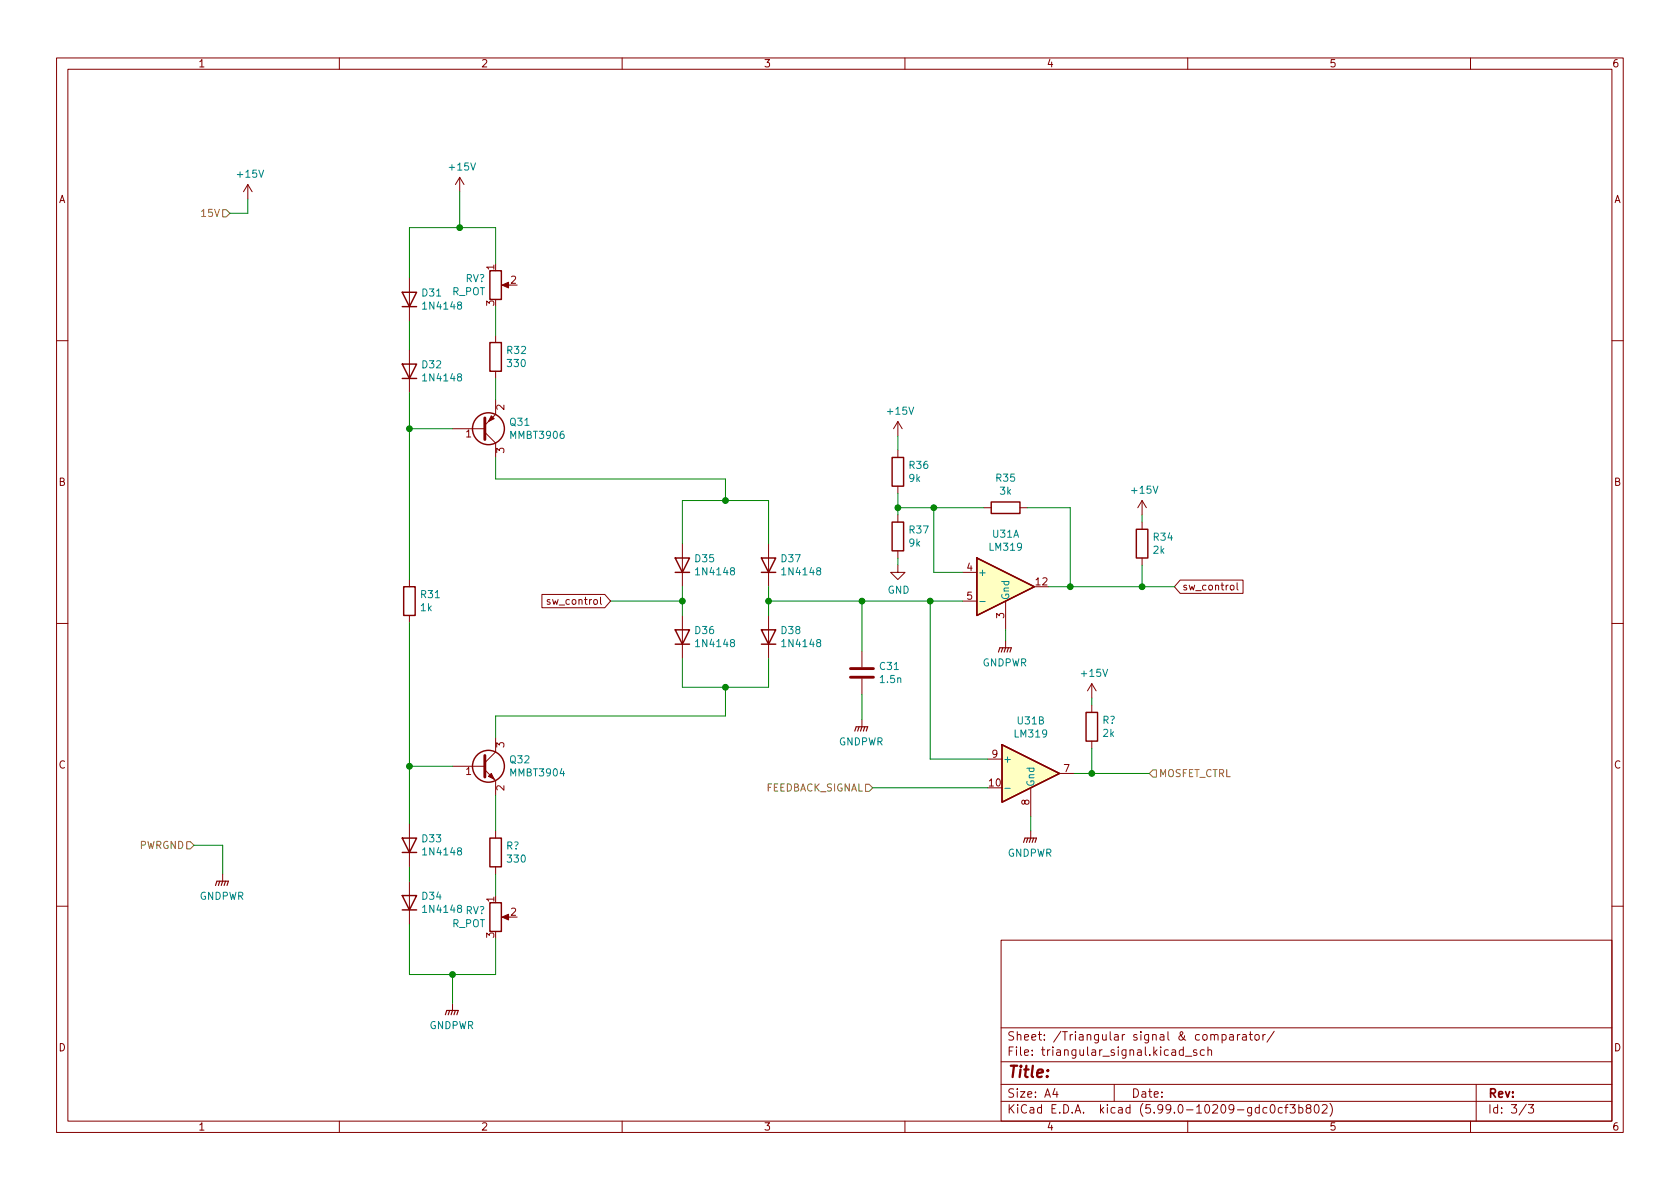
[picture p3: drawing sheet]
<svg xmlns="http://www.w3.org/2000/svg" width="297mm" height="210mm" viewBox="0 0 297 210" stroke-linecap="round" stroke-linejoin="round" font-family="sans-serif">
<g fill="none" stroke="#840000" stroke-width=".18">
<path d="M10 10.2h277v190.1h-277zM12 12.2h273v186.1h-273zM60 10.2v2M110 10.2v2M160 10.2v2M210 10.2v2M260 10.2v2M43.8 32.6l-.7 1.3M43.8 32.6v2.6M43.8 32.6l.8 1.3M81.3 31.4l-.8 1.2M81.3 31.4v2.5"/>
<path d="M81.3 31.4l.7 1.2M72.4 49.1v7.7M87.6 59.3v1.3M89.2 50.4h1M10 60.2h2M72.4 61.8v7.7M80 75.8h5.7M85.7 76.4l1.9 2v2.5M87.6 70.7v2.6l-1.9 1.9M87.6 65.7v1.2M158.7 74.5v2.6M158.7 79.6v1.3"/>
<path d="M158.7 74.5l-.7 1.3M158.7 74.5l.8 1.3M285 60.2h2M120.6 96.1v7.7M135.9 96.1v7.7M158.7 99.9v1.3h1.3l-1.3 1.3-1.2-1.3h1.2M158.7 86v1.2M158.7 91.1v1.2M158.7 97.4v1.3M174 89.8h1.3M180.3 89.8h1.3M201.9 88.5v2.6"/>
<path d="M201.9 92.3v1.3M201.9 98.7v1.2M201.9 88.5l-.7 1.3M201.9 88.5l.8 1.3M10 110.2h2M72.4 102.5v1.3M72.4 108.8v1.3M95.8 105.1h11.1l1 1.2-1 1.2h-11.1zM106.2 105.6v1.1l.2 .2M120.6 108.8v7.7M135.9 108.8v7.7M152.4 115.2v2.8"/>
<path d="M170.2 101.2h2.5M170.2 106.3h2.5M177.8 106.3v5.1M177.8 113.3v1.2M208.7 102.6h11.1v2.3h-11.1l-1.1-1.1zM217.6 103.5h.3l.3 .2v.4l-.3 .2h-.3l-.1-.2zM218.7 103.1v1l.2 .2M285 110.2h2M80 135.5h5.7M85.7 136.1l1.9 1.9v2.6M87.6 130.4v2.6l-1.9 1.9M152.4 120v2.8"/>
<path d="M152.4 127.2v1.3M174.6 134.2h2.6M182.2 139.3v5.1M187.3 136.8h2.6M193 120.9l-.7 1.3M193 120.9v2.5M193 124.7v1.3M193 131.1v1.2M193 120.9l.8 1.3M39.4 154.6v1.2M72.4 145.7v7.6M72.4 155.8v7.6"/>
<path d="M87.6 146.9v1.3M87.6 153.3v1.3M182.2 146.9v1.3M10 160.2h2M80 177.4v1.3M89.2 162.2h1M177 166.3h108v32h-108zM285 160.2h2M60 198.3v2M110 198.3v2M160 198.3v2M177 194.8h108"/>
<path d="M177 191.8h108M177 187.8h108M177 181.8h108M186.5 192.5l-.4 1h1M186.9 193v1M197 191.8v3M209.2 185.7l-.4-.1-.3 .3v.4l.1 .3h.6M209.2 185.1v1.5M209.6 186.8h1.1M210 198.3v2M211.6 185.7l-.4-.1-.2 .2 .1 .3 .5 .1v.4h-.6M212.9 185.7l-.4-.1-.3 .3v.4l.2 .3h.5"/>
<path d="M213.6 185.8l.2-.2 .3 .1 .1 .9M213.6 185.1v1.5M214.7 183.1l.2-.2 .4 .1 .1 .9M216.1 183l.4-.1 .3 .3v.4l-.2 .3h-.5M216.1 182.9v1.5M217.4 183h.6l.1 .9M218.1 183.3l-.5 .1a.29 .29 0 0 0-.2 .2 .29 .29 0 0 0 .2 .3h.5M218.8 182.9v1M219.2 182.9l-.3 .1-.1 .2M219.7 183h.6l.1 .9M220.4 183.3l-.5 .1a.29 .29 0 0 0-.3 .2 .29 .29 0 0 0 .3 .3h.5M220.9 182.9h.5"/>
<path d="M221.1 182.4v1.3l.3 .2M222 183l.4-.1 .2 .3v.4l-.2 .3h-.4l-.1-.3v-.4zM223.3 182.9v1M223.7 182.9l-.3 .1-.1 .2M224 195.9l-.4-.1-.3 .3v.4l.1 .3h.6M224.8 195.4l.1-.1a.81 .81 0 0 1 .6 .7 .81 .81 0 0 1-.3 .8h-.1a.81 .81 0 0 1-.6-.6 .81 .81 0 0 1 .3-.8zM225.3 182.4l-1.3 1.9M226.7 195.9l-.4-.1-.3 .3v.4l.1 .3h.6M227.1 195.8h.6M227.7 195.3l-.3 .2v1.3M228.1 195.3h.9l-.5 .6 .4 .1v.7l-.2 .1h-.4l-.2-.1M229.6 195.9l.5-.1 .3 .3v.4l-.2 .3h-.6"/>
<path d="M229.6 195.3v1.5M231.2 196l-.3-.3 .1-.2 .2-.2 .4 .1 .2 .2-.1 .2-.6 .2-.2 .3 .1 .4 .2 .1h.4l.2-.3-.1-.4-.2-.1M232.5 195.5l.2-.2a.81 .81 0 0 1 .6 .7 .81 .81 0 0 1-.3 .8h-.1a.81 .81 0 0 1-.4-1.3zM233.8 195.5l.6-.2 .2 .2v.3l-.9 1h.9M235.1 195.1a1.72 1.72 0 0 1 0 2.3M260 198.3v2M261 191.8v6.5M269.9 195.3l-1.3 1.9M270.2 195.3h1l-.6 .6 .5 .1v.7l-.2 .1h-.5l-.2-.1"/>
</g>
<g fill="#ffffc2" stroke="#ffffc2" stroke-width=".18">
<path d="M177.2 131.7l10.1 5.1-10.1 5.1z"/>
<path d="M172.7 98.7l10.2 5.1-10.2 5z"/>
</g>
<g fill="none" stroke="#840000" stroke-width=".25">
<path d="M71.1 51.7h2.6l-1.3 2.5zM71.1 54.2h2.6M86.6 47.9h2v5.1h-2zM71.1 64.4h2.6l-1.3 2.5zM71.1 66.9h2.6M86.6 60.6h2v5.1h-2zM119.4 98.7h2.5l-1.3 2.5zM134.6 98.7h2.6l-1.3 2.5zM157.7 92.3h2.1v5.1h-2.1zM157.7 80.9h2.1v5.1h-2.1zM172.7 98.7l10.2 5.1-10.2 5zM175.3 88.8h5v2h-5z"/>
<path d="M200.9 93.6h2v5.1h-2zM71.4 103.8h2v5h-2zM119.4 111.4h2.5l-1.3 2.5zM119.4 101.2h2.5M119.4 113.9h2.5M134.6 111.4h2.6l-1.3 2.5zM134.6 101.2h2.6M134.6 113.9h2.6M177.2 131.7l10.1 5.1-10.1 5.1zM192 126h2.1v5.1h-2.1zM71.1 148.2h2.6l-1.3 2.5zM71.1 158.4h2.6l-1.3 2.5z"/>
<path d="M71.1 150.7h2.6M86.6 159.6h2v5.1h-2zM86.6 148.2h2v5.1h-2zM71.1 160.9h2.6"/>
<circle cx="86.4" cy="75.8" r="2.82"/>
<circle cx="86.4" cy="135.5" r="2.82"/>
</g>
<path d="M173.2 106.4h1M177.7 139.4h.9" fill="none" stroke="#008484" stroke-width=".18"/>
<path d="M85.7 73.9v3.8M150.4 119.8h4M150.4 118.2h4M85.7 133.6v3.8" fill="none" stroke="#840000" stroke-width=".51"/>
<g fill="#840000" stroke="#840000" stroke-width=".18">
<path d="M86.4 137.3l.5-.5 .5 1z"/>
<path d="M88.8 50.4l1.1-.5v1z"/>
<path d="M88.8 162.2l1.1-.5v1z"/>
<path d="M86.9 73.5l.5 .5-1 .5z"/>
</g>
<g fill="none" stroke="#840000" stroke-width=".2">
<path d="M176.5 115.3l.3-.8h2l-.2 .8M177.3 114.5l-.3 .8M177.8 114.5l-.3 .8M178.3 114.5l-.2 .8M151.1 129.3l.3-.8h2l-.2 .8M151.9 128.5l-.3 .8M152.4 128.5l-.3 .8M152.9 128.5l-.2 .8M38.1 156.6l.3-.8h2l-.3 .8M38.9 155.8l-.3 .8M39.4 155.8l-.3 .8M39.9 155.8l-.3 .8"/>
<path d="M181 149l.2-.8h2.1l-.3 .8M181.7 148.2l-.2 .8M182.2 148.2l-.2 .8M182.8 148.2l-.3 .8M78.7 179.4l.3-.7h2l-.2 .7M79.5 178.7l-.3 .7M80 178.7l-.2 .7M80.5 178.7l-.2 .7"/>
</g>
<path d="M39.4 37.1h.6l.6 .6-.6 .6h-.6zM153 138.7h.7l.6 .6-.6 .6h-.7zM203.8 136.1h.7v1.3h-.7l-.6-.6zM33 148.8h.7l.6 .7-.6 .6h-.7z" fill="none" stroke="#848400" stroke-width=".18"/>
<g fill="none" stroke="#008400" stroke-width=".18">
<path d="M43.8 35.2v2.5h-3.2M81.3 33.9v6.4M72.4 56.8v5M87.6 46.6v-6.3h-15.2v8.8M87.6 54.2v5.1M72.4 69.5v33M72.4 75.8h7.6M87.6 66.9v3.8M158.7 77.1v2.5M87.6 80.9v3.8h40.7v3.8M120.6 96.1v-7.6h15.3v7.6M158.7 87.2v3.9"/>
<path d="M158.7 98.7v1.2M158.7 89.8h15.3M165.1 89.8v11.4h5.1M181.6 89.8h7.6v14M201.9 91.1v1.2M201.9 99.9v3.9M72.4 110.1v35.6M107.9 106.3h12.7M120.6 116.5v5h15.3v-5M120.6 103.8v5M135.9 106.3h34.3M135.9 103.8v5"/>
<path d="M152.4 106.3v8.9M164.5 106.3v27.9h10.1M177.8 111.4v1.9M185.4 103.8h22.2M72.4 135.5h7.6M128.3 121.5v5.1h-40.7v3.8M152.4 122.8v4.4M154.3 139.3h20.3M189.9 136.8h13.3M193 123.4v1.3M193 132.3v4.5M34.3 149.5h5.1v5.1"/>
<path d="M72.4 153.3v2.5M87.6 140.6v6.3M87.6 154.6v3.8M182.2 144.4v2.5M72.4 163.4v8.9h15.2v-6.3M80 172.3v5.1"/>
</g>
<g fill="#008400" stroke="#008400" stroke-width=".18">
<circle cx="135.9" cy="106.3" r=".51"/>
<circle cx="72.4" cy="135.5" r=".51"/>
<circle cx="128.3" cy="88.5" r=".51"/>
<circle cx="80" cy="172.3" r=".51"/>
<circle cx="72.4" cy="75.8" r=".51"/>
<circle cx="81.3" cy="40.3" r=".51"/>
<circle cx="120.7" cy="106.3" r=".51"/>
<circle cx="128.3" cy="121.5" r=".51"/>
<circle cx="158.8" cy="89.8" r=".51"/>
<circle cx="152.4" cy="106.3" r=".51"/>
<circle cx="164.5" cy="106.3" r=".51"/>
<circle cx="165.1" cy="89.8" r=".51"/>
<circle cx="189.2" cy="103.8" r=".51"/>
<circle cx="193" cy="136.8" r=".51"/>
<circle cx="201.9" cy="103.8" r=".51"/>
</g>
<text font-size="2.8" fill="#840000" x="178" y="190.6">Title:</text>
<g font-size="2.1" fill="#840000">
<text x="178" y="184">Sheet: /Triangular signal &amp; comparator/</text>
<text x="178" y="186.7">File: triangular_signal.kicad_sch</text>
<text x="178" y="196.9">KiCad E.D.A. kicad (5.99.0-10209-gdc0cf3b802)</text>
<text x="178" y="194.1">Size: A4</text>
<text x="200" y="194.1">Date:</text>
<text x="263" y="194.1">Rev:</text>
<text x="263" y="196.9">Id: 3/3</text>
</g>
<g font-size="1.8" fill="#840000">
<text x="35" y="11.9">1</text>
<text x="85" y="11.9">2</text>
<text x="135" y="11.9">3</text>
<text x="185" y="11.9">4</text>
<text x="235" y="11.9">5</text>
<text x="285" y="11.9">6</text>
<text x="10.3" y="35.9">A</text>
<text x="285.3" y="35.9">A</text>
<text x="87.4" y="47.7" transform="rotate(-90 87.4 47.7)">1</text>
<text x="90.3" y="50.2">2</text>
<text x="87.4" y="54.1" transform="rotate(-90 87.4 54.1)">3</text>
<text x="82.4" y="77.3">1</text>
<text x="89.2" y="72.5" transform="rotate(-90 89.2 72.5)">2</text>
<text x="89.2" y="80.1" transform="rotate(-90 89.2 80.1)">3</text>
<text x="10.3" y="85.9">B</text>
<text x="285.3" y="85.9">B</text>
<text x="171" y="101">4</text>
<text x="97.3" y="106.9">sw_control</text>
<text x="171" y="106">5</text>
<text x="183.2" y="103.5">12</text>
<text x="209" y="104.4">sw_control</text>
<text x="177.5" y="109.3" transform="rotate(-90 177.5 109.3)">3</text>
<text x="10.3" y="135.9">C</text>
<text x="82.4" y="137">1</text>
<text x="89.2" y="132.2" transform="rotate(-90 89.2 132.2)">3</text>
<text x="175.4" y="134">9</text>
<text x="188.1" y="136.5">7</text>
<text x="285.3" y="135.9">C</text>
<text x="89.2" y="139.8" transform="rotate(-90 89.2 139.8)">2</text>
<text x="174.9" y="139.1">10</text>
<text x="182" y="142.3" transform="rotate(-90 182 142.3)">8</text>
<text x="87.4" y="159.5" transform="rotate(-90 87.4 159.5)">1</text>
<text x="90.3" y="161.9">2</text>
<text x="87.4" y="165.8" transform="rotate(-90 87.4 165.8)">3</text>
<text x="10.3" y="185.9">D</text>
<text x="285.3" y="185.9">D</text>
<text x="35" y="199.9">1</text>
<text x="85" y="199.9">2</text>
<text x="135" y="199.9">3</text>
<text x="185" y="199.9">4</text>
<text x="235" y="199.9">5</text>
<text x="285" y="199.9">6</text>
</g>
<g font-size="1.8" fill="#008484">
<text x="42.1" y="31.4">+15V</text>
<text x="79.6" y="30.1">+15V</text>
<text x="74.7" y="52.4">D31</text>
<text x="79.9" y="52.2">R_POT</text>
<text x="82.3" y="49.9">RV?</text>
<text x="75.1" y="54.7">1N4148</text>
<text x="74.7" y="65.1">D32</text>
<text x="89.7" y="62.6">R32</text>
<text x="89.8" y="64.9">330</text>
<text x="75.1" y="67.4">1N4148</text>
<text x="90.2" y="75.3">Q31</text>
<text x="90.4" y="77.6">MMBT3906</text>
<text x="157" y="73.3">+15V</text>
<text x="160.8" y="82.9">R36</text>
<text x="160.7" y="85.2">9k</text>
<text x="176.2" y="85.2">R35</text>
<text x="176.8" y="87.5">3k</text>
<text x="200.2" y="87.3">+15V</text>
<text x="160.8" y="94.3">R37</text>
<text x="175.5" y="95.1">U31A</text>
<text x="204" y="95.6">R34</text>
<text x="123" y="99.4">D35</text>
<text x="123.3" y="101.7">1N4148</text>
<text x="138.2" y="99.4">D37</text>
<text x="138.6" y="101.7">1N4148</text>
<text x="160.7" y="96.6">9k</text>
<text x="172.8" y="101.8">+</text>
<text x="175" y="97.4">LM319</text>
<text x="203.9" y="97.9">2k</text>
<text x="74.5" y="105.8">R31</text>
<text x="156.9" y="105">GND</text>
<text x="178.4" y="106.2" transform="rotate(-90 178.4 106.2)">Gnd</text>
<text x="74.4" y="108.1">1k</text>
<text x="123" y="112.1">D36</text>
<text x="138.2" y="112.1">D38</text>
<text x="123.3" y="114.4">1N4148</text>
<text x="138.6" y="114.4">1N4148</text>
<text x="155.6" y="118.5">C31</text>
<text x="173.6" y="117.8">GNDPWR</text>
<text x="191.3" y="119.7">+15V</text>
<text x="155.7" y="120.8">1.5n</text>
<text x="148.2" y="131.8">GNDPWR</text>
<text x="179.5" y="130.4">LM319</text>
<text x="180" y="128.1">U31B</text>
<text x="194.9" y="128">R?</text>
<text x="195" y="130.3">2k</text>
<text x="90.2" y="135">Q32</text>
<text x="90.4" y="137.3">MMBT3904</text>
<text x="177.3" y="134.9">+</text>
<text x="182.9" y="139.2" transform="rotate(-90 182.9 139.2)">Gnd</text>
<text x="74.7" y="148.9">D33</text>
<text x="75.1" y="151.3">1N4148</text>
<text x="89.5" y="150.2">R?</text>
<text x="89.8" y="152.5">330</text>
<text x="178.1" y="151.5">GNDPWR</text>
<text x="35.2" y="159.1">GNDPWR</text>
<text x="74.7" y="159.1">D34</text>
<text x="75.1" y="161.4">1N4148 RV?</text>
<text x="79.9" y="164">R_POT</text>
<text x="75.9" y="182">GNDPWR</text>
</g>
<g font-size="1.8" fill="#848400">
<text x="35.8" y="38.3">15V</text>
<text x="204.9" y="137.4">MOSFET_CTRL</text>
<text x="135.2" y="139.9">FEEDBACK_SIGNAL</text>
<text x="24.6" y="150.1">PWRGND</text>
</g>
</svg>
